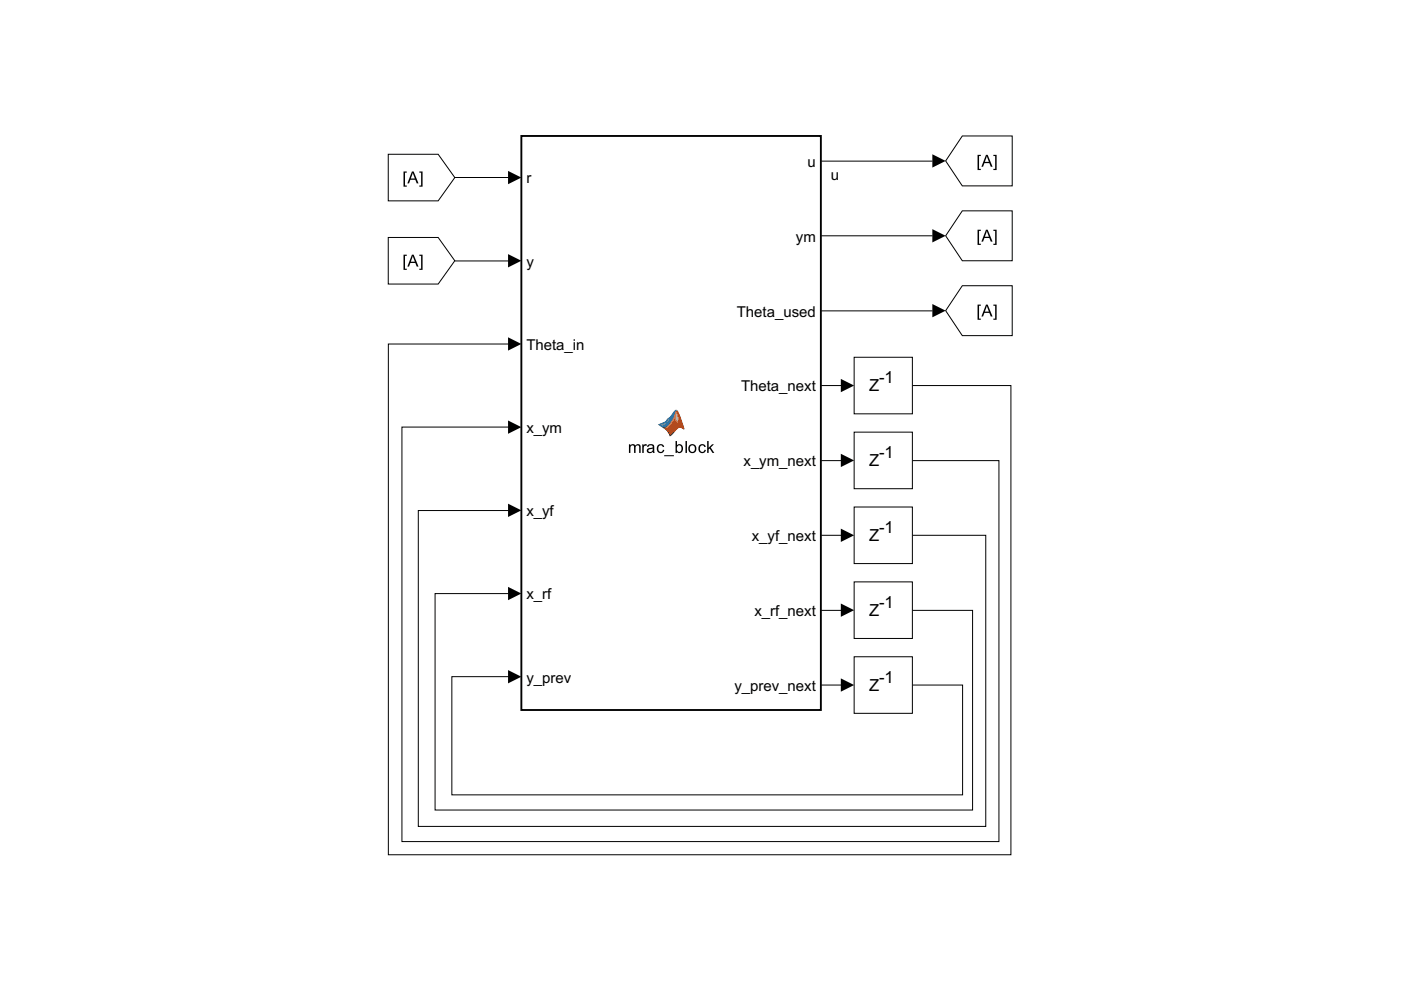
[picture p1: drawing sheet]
<svg xmlns="http://www.w3.org/2000/svg" width="297mm" height="210mm" viewBox="0 0 297 210" stroke-linecap="round" stroke-linejoin="round" font-family="sans-serif">
<path d="M139.6 90l1.5-.6 .6-.7 .5-.4 1-1.3a1.1 1.1 0 0 1 .9 1l.9 3a1.08 1.08 0 0 0-1.8 .3l-1.2 1.1a4.1 4.1 0 0 0-2.4-2.4z" fill="#000"/>
<path d="M143.3 87.7l.1-.1a1.81 1.81 0 0 1 .2 1.9l-.3-.5z" fill="#f5ae81"/>
<g fill="#000">
<path d="M143.3 87h.3l.5 .9 1 2.9v.2h-.2a.89 .89 0 0 0-1.4 .1l-1.2 1.3-.3 .1a2.56 2.56 0 0 0-1.3-1.6l.3-.2 .4 .3 .7 1.2 .4-.3a2.34 2.34 0 0 1 1.9-1.4l.4 .1-.5-1.3a3.9 3.9 0 0 0-1-2.3z"/>
<path d="M133.3 94.2h.3v.3a.62 .62 0 0 1 1.1 0 .6 .6 0 0 1 .7-.3 .6 .6 0 0 1 .4 .6v1.2h-.3v-1.1a.41 .41 0 0 0-.4-.5 .41 .41 0 0 0-.4 .6v1h-.3v-1.2a.42 .42 0 0 0-.5-.3 .42 .42 0 0 0-.2 .6v.9h-.4zM136.2 94.2h.2v.3l.2-.3h.4l.2 .1-.1 .3a.41 .41 0 0 0-.5 0 .41 .41 0 0 0-.1 .5v.9h-.3zM137.3 94.4a.83 .83 0 0 1 1.1-.2 .83 .83 0 0 1 .3 1.1l.1 .7h-.3l-.1-.2a.66 .66 0 0 1-.9 .3 .66 .66 0 0 1-.2-.9l1.1-.3a.46 .46 0 0 0-.4-.5 .46 .46 0 0 0-.5 .4l-.3-.1zM137.6 95.3a.33 .33 0 0 0 0 .5 .33 .33 0 0 0 .4 0l.3-.3 .1-.4zM139.5 94.4a.78 .78 0 0 1 1.3 .3l-.3 .1a.5 .5 0 0 0-.6-.4 .5 .5 0 0 0-.3 .7 .5 .5 0 0 0 .3 .7 .5 .5 0 0 0 .6-.4h.3a.85 .85 0 0 1-1.1 .6 .85 .85 0 0 1-.4-1.2zM140.8 96.5h2.1v.2h-2.1zM143.2 93.5h.3v.9a.8 .8 0 0 1 1.1 0 .8 .8 0 0 1 .2 1 .72 .72 0 0 1-.5 .6 .72 .72 0 0 1-.8-.2v.2h-.3zM143.7 94.6a.68 .68 0 0 0-.2 .8 .68 .68 0 0 0 .7 .4 .7 .7 0 0 0 .3-.8 .7 .7 0 0 0-.7-.5zM145.3 93.5h.3v2.5h-.3zM146.2 94.4a.92 .92 0 0 1 1.3 .1 .92 .92 0 0 1-.2 1.3 .92 .92 0 0 1-1.3-.2v-.8zM146.4 94.6a.68 .68 0 0 0-.1 .8 .68 .68 0 0 0 .8 .3 .66 .66 0 0 0 .2-.9 .66 .66 0 0 0-.9-.2zM148.3 94.4a.78 .78 0 0 1 1.3 .3l-.3 .1a.5 .5 0 0 0-.6-.4 .5 .5 0 0 0-.3 .7 .5 .5 0 0 0 .3 .7 .5 .5 0 0 0 .7-.4h.3a.85 .85 0 0 1-1.2 .6 .85 .85 0 0 1-.4-1.2zM149.9 93.5h.3v1.4l.8-.7h.4l-.7 .7 .8 1.1h-.4l-.6-.9-.3 .2v.7h-.3z"/>
<path d="M139.5 90l1.2 .9a8.2 8.2 0 0 0 2.6-3.8h.4l-.3-.2a1.39 1.39 0 0 0-1 .9l-.9 .9a2.82 2.82 0 0 1-2 1.3zM140 90.1l1.1-.5 .4 .3-.8 .7zM141.7 88.9l1-.9-1 1.7-.4-.2z"/>
</g>
<path d="M110.5 28.8h63.5v121.7h-63.5z" fill="none" stroke="#000" stroke-width=".4"/>
<path d="M181.1 139.2h12.3v12h-12.3z" fill="#fff"/>
<path d="M181.1 139.2h12.3v12h-12.3z" fill="none" stroke="#000" stroke-width=".21"/>
<path d="M181.1 75.7h12.3v12h-12.3z" fill="#fff"/>
<path d="M181.1 75.7h12.3v12h-12.3z" fill="none" stroke="#000" stroke-width=".21"/>
<path d="M181.1 91.6h12.3v12h-12.3z" fill="#fff"/>
<path d="M181.1 91.6h12.3v12h-12.3z" fill="none" stroke="#000" stroke-width=".21"/>
<path d="M181.1 107.5h12.3v12h-12.3z" fill="#fff"/>
<path d="M181.1 107.5h12.3v12h-12.3z" fill="none" stroke="#000" stroke-width=".21"/>
<path d="M181.1 123.4h12.3v12h-12.3z" fill="#fff"/>
<path d="M181.1 123.4h12.3v12h-12.3z" fill="none" stroke="#000" stroke-width=".21"/>
<path d="M204 28.8h10.6v10.6h-10.6l-3.5-5.3z" fill="#fff"/>
<path d="M207.3 32.8h.7v.3h-.4v2.7h.4v.3h-.7zM209 32.8h.4l1 2.6h-.3l-.3-.8h-1.1l-.3 .8h-.3zM209.2 33.1l-.4 1.2h.9zM210.6 32.8h.7v3.3h-.7v-.3h.4v-2.7h-.4z" fill="#000"/>
<path d="M204 28.8h10.6v10.6h-10.6l-3.5-5.3z" fill="none" stroke="#000" stroke-width=".21"/>
<path d="M204 44.7h10.6v10.6h-10.6l-3.5-5.3z" fill="#fff"/>
<path d="M207.3 48.7h.7v.3h-.4v2.7h.4v.2h-.7zM209 48.7h.4l1 2.5h-.3l-.3-.7h-1.1l-.3 .7h-.3zM209.2 49l-.4 1.2h.9zM210.6 48.7h.7v3.2h-.7v-.2h.4v-2.7h-.4z" fill="#000"/>
<path d="M204 44.7h10.6v10.6h-10.6l-3.5-5.3z" fill="none" stroke="#000" stroke-width=".21"/>
<path d="M204 60.6h10.6v10.6h-10.6l-3.5-5.3z" fill="#fff"/>
<path d="M207.3 64.6h.7v.2h-.4v2.8h.4v.2h-.7zM209 64.6h.4l1 2.5h-.3l-.3-.8h-1.1l-.3 .8h-.3zM209.2 64.8l-.4 1.3h.9zM210.6 64.6h.7v3.2h-.7v-.2h.4v-2.8h-.4z" fill="#000"/>
<path d="M204 60.6h10.6v10.6h-10.6l-3.5-5.3z" fill="none" stroke="#000" stroke-width=".21"/>
<path d="M82.3 32.7h10.6l3.5 4.9-3.5 5h-10.6z" fill="#fff"/>
<path d="M85.6 36.4h.6v.2h-.3v2.7h.3v.3h-.6zM87.3 36.4h.4l1 2.5h-.3l-.3-.8h-1.1l-.3 .8h-.3zM87.5 36.6l-.4 1.2h.9zM88.9 36.4h.7v3.2h-.7v-.3h.4v-2.7h-.4z" fill="#000"/>
<path d="M82.3 32.7h10.6l3.5 4.9-3.5 5h-10.6z" fill="none" stroke="#000" stroke-width=".21"/>
<path d="M82.3 50.3h10.6l3.5 5-3.5 4.9h-10.6z" fill="#fff"/>
<g fill="#000">
<path d="M107.7 36.2l2.8 1.4-2.8 1.5zM197.7 32.7l2.8 1.4-2.8 1.4zM107.7 53.9l2.8 1.4-2.8 1.4zM197.7 48.6l2.8 1.4-2.8 1.4zM107.7 71.5l2.8 1.4-2.8 1.4zM197.7 64.5l2.8 1.4-2.8 1.4zM107.7 89.2l2.8 1.4-2.8 1.4zM178.3 80.3l2.8 1.4-2.8 1.5zM178.3 96.2l2.8 1.4-2.8 1.4zM107.7 106.8l2.8 1.4-2.8 1.4zM178.3 112.1l2.8 1.4-2.8 1.4zM107.7 124.4l2.8 1.4-2.8 1.5z"/>
<path d="M178.3 128l2.8 1.4-2.8 1.4zM107.7 142.1l2.8 1.4-2.8 1.4zM178.3 143.8l2.8 1.4-2.8 1.5z"/>
<path d="M85.6 54h.6v.3h-.3v2.7h.3v.2h-.6zM87.3 54h.4l1 2.5h-.3l-.3-.7h-1.1l-.3 .7h-.3zM87.5 54.3l-.4 1.2h.9zM88.9 54h.7v3.2h-.7v-.2h.4v-2.7h-.4z"/>
</g>
<g fill="none" stroke="#000" stroke-width=".21">
<path d="M96.5 37.6h11.3M174.1 34.2h23.6M82.3 50.3h10.6l3.5 5-3.5 4.9h-10.6zM96.5 55.3h11.3M174.1 50h23.6M107.8 72.9h-25.5v108.3h132v-99.5h-20.8M174.1 65.9h23.6M107.8 90.6h-22.6v87.8h126.6v-80.7h-18.3M174.1 81.7h4.2M174.1 97.7h4.2M107.8 108.2h-19.1v67h120.3v-61.7h-15.5M174.1 113.5h4.2"/>
<path d="M107.8 125.9h-15.6v45.8h114v-42.3h-12.7M174.1 129.4h4.2M107.8 143.5h-12v25h108.3v-23.3h-10.6M174.1 145.2h4.2"/>
</g>
<g font-size="3.5">
<text x="184.3" y="83">Z</text>
<text x="186.4" y="81.2">-1</text>
<text x="184.3" y="98.9">Z</text>
<text x="186.4" y="97.1">-1</text>
<text x="186.4" y="113">-1</text>
<text x="184.3" y="114.7">Z</text>
<text x="184.3" y="130.6">Z</text>
<text x="186.4" y="128.8">-1</text>
<text x="184.3" y="146.5">Z</text>
<text x="186.4" y="144.7">-1</text>
</g>
<g font-size="3.2">
<text x="171.2" y="35.4">u</text>
<text x="111.6" y="38.9">r</text>
<text x="176.2" y="38.2">u</text>
<text x="168.8" y="51.2">ym</text>
<text x="111.6" y="56.5">y</text>
<text x="156.2" y="67.1">Theta_used</text>
<text x="111.6" y="74.2">Theta_in</text>
<text x="157.1" y="83">Theta_next</text>
<text x="111.6" y="91.8">x_ym</text>
<text x="157.6" y="98.9">x_ym_next</text>
<text x="111.6" y="109.4">x_yf</text>
<text x="159.4" y="114.7">x_yf_next</text>
<text x="111.6" y="127.1">x_rf</text>
<text x="159.9" y="130.6">x_rf_next</text>
<text x="111.6" y="144.7">y_prev</text>
<text x="155.7" y="146.5">y_prev_next</text>
</g>
</svg>
